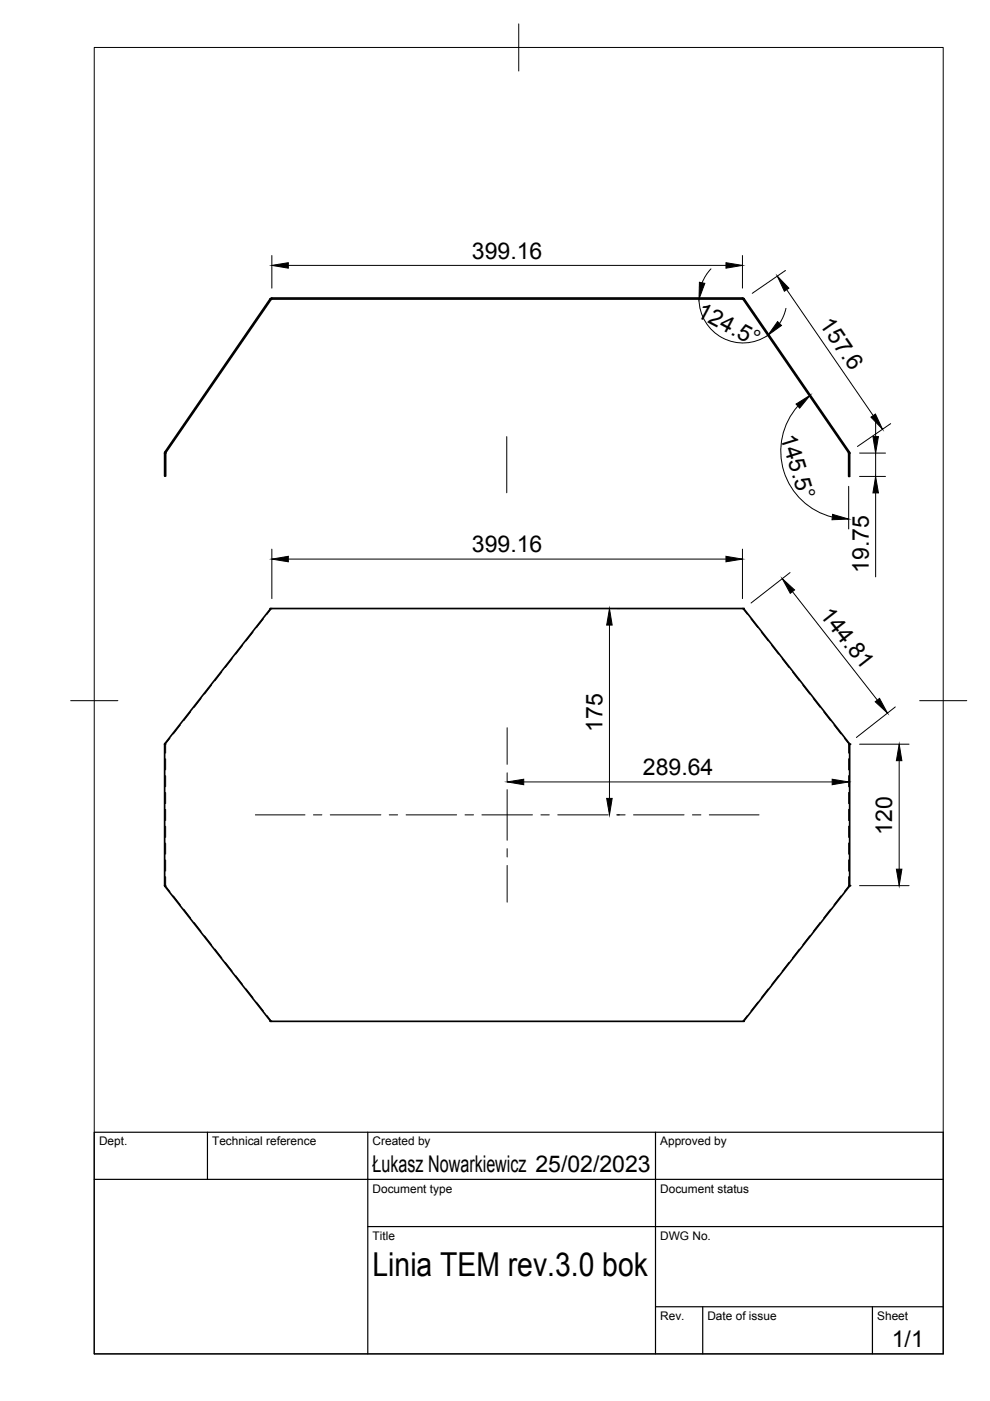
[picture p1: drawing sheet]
<svg xmlns="http://www.w3.org/2000/svg" width="210mm" height="297mm" viewBox="0 0 210 297" stroke-linecap="round" stroke-linejoin="round" font-family="sans-serif">
<!-- layer: Hidden -->
<g fill="none" stroke="#000" stroke-width=".21">
<path d="M49.2 139.6l-1.4 1.9M51.4 136.8l-1.4 1.9M53.6 134l-1.4 1.9M55.8 131.2l-1.4 1.9M57.5 129l-.2 .1M57.5 129.1l-.9 1.2M157.6 129.1l.9 1.2M157.6 129.1h.2M157.6 129v.1M159.2 131.2l1.5 1.9M161.4 134l1.5 1.9M163.6 136.8l1.5 1.9"/>
<path d="M165.8 139.6l1.5 1.9M35 157.7h.1v.1h-.2M35.1 157.8v1.9M36 156.5l-.9 1.2M38.2 153.7l-1.4 1.9M40.4 150.9l-1.4 1.9M42.6 148.1l-1.4 1.9M44.8 145.3l-1.4 1.9M47 142.5l-1.4 1.8M168 142.5l1.5 1.8M170.2 145.3l1.5 1.9M172.4 148.1l1.5 1.9"/>
<path d="M174.6 150.9l1.5 1.9M176.8 153.7l1.5 1.9M179 156.5l.9 1.2M179.9 157.7h.2M179.9 157.7l.2 .1M179.9 157.8v1.9M35.1 160.9v2.3M35.1 164.5v2.3M35.1 168v2.4M35.1 171.6v2.4M35.1 175.2v2.4M35.1 178.7v2.4"/>
<path d="M179.9 160.9v2.3M179.9 164.5v2.3M179.9 168v2.4M179.9 171.6v2.4M179.9 175.2v2.4M179.9 178.7v2.4M34.9 187.8h.2M35 187.9h.1M35.1 187.8v.1M35.1 182.3v2.4M35.1 185.9v1.9M35.1 187.9l.9 1.1"/>
<path d="M36.8 190l1.4 1.8M39 192.8l1.4 1.9M41.2 195.6l1.4 1.9M43.4 198.4l1.4 1.9M171.7 198.4l-1.5 1.9M173.9 195.6l-1.5 1.9M176.1 192.8l-1.5 1.9M178.3 190l-1.5 1.8M179.9 187.9h.2M179.9 187.9l-.9 1.1M179.9 187.8v.1M179.9 187.8h.2"/>
<path d="M179.9 182.3v2.4M179.9 185.9v1.9M45.6 201.2l1.4 1.9M47.8 204l1.4 1.9M50 206.8l1.4 1.9M52.2 209.7l1.4 1.8M54.4 212.5l1.4 1.8M56.6 215.3l.9 1.1M57.3 216.4h.2M57.5 216.4v.1M157.6 216.4h.2M157.6 216.4v.1"/>
<path d="M158.5 215.3l-.9 1.1M160.7 212.5l-1.5 1.8M162.9 209.7l-1.5 1.8M165.1 206.8l-1.5 1.9M167.3 204l-1.5 1.9M169.5 201.2l-1.5 1.9"/>
</g>
<!-- layer: Visible -->
<g fill="#000">
<circle cx="34.9" cy="157.8" r=".18"/>
<circle cx="180.1" cy="157.8" r=".18"/>
<circle cx="34.9" cy="187.8" r=".18"/>
<circle cx="180.1" cy="187.8" r=".18"/>
</g>
<g fill="none" stroke="#000" stroke-width=".36">
<path d="M57.3 63.4l.2 .1-22.4 32.5-.1-.2zM57.3 63.4l.3-.2h99.8l.4 .2M57.5 63.5h100.1M157.6 63.5l.2-.1 22.3 32.4-.2 .2zM34.9 96.1v4.9h.2v-4.9M34.9 96.1h.1M35 95.8l-.1 .3h.2M35.1 96.1h.1M35.1 96v.1M179.9 96v.1M179.9 96.1v4.9h.2v-4.9M179.9 96.1h.2"/>
<path d="M180 96.1h.1M180.1 95.8v.3M180.1 96.1h.1M57.3 129h100.5l22.3 28.7v30.1l-22.3 28.7h-100.5l-22.4-28.7v-30.1z"/>
</g>
<!-- layer: BORDER -->
<path d="M20 10.1h180v276.9h-180zM110 5.1v10M15 148.6h10M195 148.6h10" fill="none" stroke="#000" stroke-width=".21"/>
<!-- layer: TITLEBLOCK -->
<path d="M20 240.1h180v46.9h-180zM20 250h180M44 240.1v9.9M78 240.1v46.9M139 240.1v46.9M78 260.1h122M139 277.1h61M149 277.1v9.9M185 277.1v9.9" fill="none" stroke="#000" stroke-width=".25"/>
<!-- layer: Smart Centers -->
<g fill="none" stroke="#000" stroke-width=".21">
<path d="M107.4 92.6v11.9M107.5 154.3v7.8M54.1 172.8h10.6M66.5 172.8h1.7M70 172.8h10.8M82.5 172.8h1.8M86.1 172.8h10.7M98.6 172.8h1.8M102.2 172.8h10.7M107.5 163.9v1.7M107.5 167.4v10.7M107.5 179.9v1.8"/>
<path d="M114.7 172.8h1.8M118.3 172.8h10.7M130.7 172.8h1.8M134.3 172.8h10.7M146.8 172.8h1.8M150.4 172.8h10.5M107.5 183.5v7.8"/>
</g>
<!-- layer: FD_Dimensions -->
<g fill="none" stroke="#000" stroke-width=".21">
<path d="M57.6 54.2v6.9M61.1 56.3h92.8M150.7 57l-1 1.4-.8 1.6M157.4 54.2v6.9M166.5 57.3l-7 4.9M148.2 63.4a9.3 9.3 0 0 0 14.6 7.7M166.6 65.4l-.5 1.6-.8 1.6M166.8 61.4l18.3 26.7M169.2 86.1a14.4 14.4 0 0 0 7.3 23.5M182.2 96.1h5.5M185.7 89.1v3.5M185.7 96.1v4.9"/>
<path d="M188.8 89.8l-7 4.9M57.6 116.4v10.5M61.1 118.5h92.8M157.4 116.4v10.5M179.9 103.1v9M182.2 101h5.5M185.7 104.5v17.8M129.2 132.5v36.8M131 129h.3M167.5 121.4l-8.3 6.5M168 125.4l18 23M182.2 157.8h10.5"/>
<path d="M189.8 149.9l-8.2 6.5M111 165.8h65.4M131 172.8h.3M190.6 161.3v23M182.2 187.8h10.5"/>
</g>
<g fill="#000" stroke="#000" stroke-width=".21">
<path d="M57.6 56.3l3.5-.6v1.2zM153.9 55.7l3.5 .6-3.5 .6zM148.3 59.8l1.1 .3-1.2 3.3zM164.9 68.2l.8 .8-2.9 2.1zM164.8 58.5l2.5 2.6-1 .7zM168.8 85.7l3-1.9-2.3 2.7zM185.1 92.6h1.1l-.5 3.5zM184.7 88.4l.9-.6 1.5 3.2zM57.6 118.5l3.5-.6v1.2zM153.9 117.9l3.5 .6-3.5 .6zM176.5 109.1l3.4 1-3.5 .1zM185.7 101l.5 3.5h-1.1z"/>
<path d="M129.2 129l.6 3.5h-1.2zM165.9 122.7l2.6 2.4-.9 .7zM185.6 148.8l.9-.7 1.7 3.1zM107.5 165.8l3.5-.6v1.2zM128.6 169.3h1.2l-.6 3.5zM176.4 165.2l3.5 .6-3.5 .6zM190.6 157.8l.6 3.5h-1.1zM190.1 184.3h1.1l-.6 3.5z"/>
</g>
<text font-size="7" x="79" y="270.6">Linia TEM rev.3.0 bok</text>
<g font-size="4.9">
<text x="100.1" y="54.8">399.16</text>
<text x="147.5" y="67" transform="rotate(28 147.5 67)">124.5°</text>
<text x="173.6" y="68.8" transform="rotate(56 173.6 68.8)">157.6</text>
<text x="165.4" y="92.6" transform="rotate(73 165.4 92.6)">145.5°</text>
<text x="100.1" y="117.1">399.16</text>
<text x="184.2" y="121.4" transform="rotate(-90 184.2 121.4)">19.75</text>
<text x="173.7" y="130.3" transform="rotate(52 173.7 130.3)">144.81</text>
<text x="127.8" y="155.2" transform="rotate(-90 127.8 155.2)">175</text>
<text x="136.3" y="164.3">289.64</text>
<text x="189.2" y="177" transform="rotate(-90 189.2 177)">120</text>
<text x="79" y="248.5">Łukasz Nowarkiewicz 25/02/2023</text>
<text x="189.1" y="285.7">1/1</text>
</g>
<g font-size="2.5">
<text x="21" y="242.9">Dept.</text>
<text x="45" y="242.9">Technical reference</text>
<text x="79" y="242.9">Created by</text>
<text x="140" y="242.9">Approved by</text>
<text x="79" y="252.8">Document type</text>
<text x="140" y="252.8">Document status</text>
<text x="79" y="262.9">Title</text>
<text x="140" y="262.9">DWG No.</text>
<text x="140" y="279.9">Rev.</text>
<text x="150" y="279.9">Date of issue</text>
<text x="186" y="279.9">Sheet</text>
</g>
</svg>
